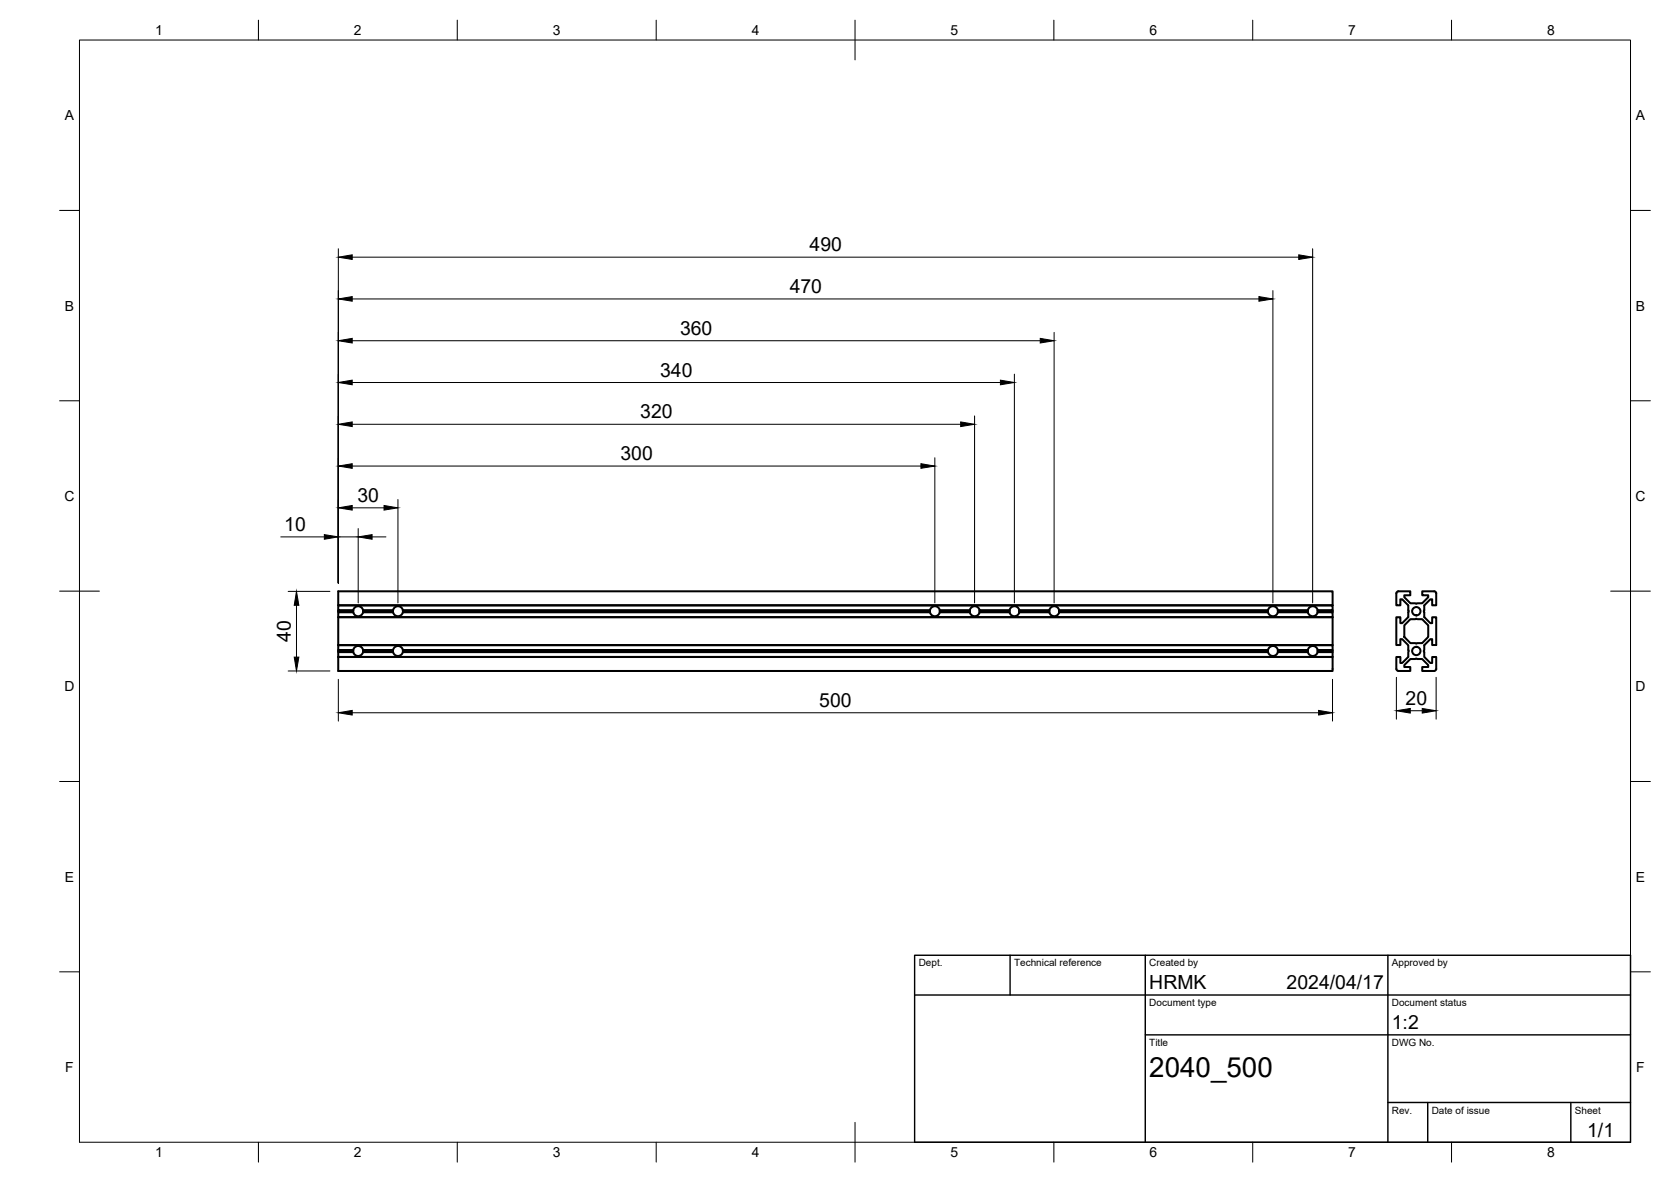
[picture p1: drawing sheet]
<svg xmlns="http://www.w3.org/2000/svg" width="420mm" height="297mm" viewBox="0 0 420 297" stroke-linecap="round" stroke-linejoin="round" font-family="sans-serif">
<!-- layer: Visible -->
<g fill="none" stroke="#000" stroke-width=".51">
<path d="M85 153.3v.3h3.8M85 155.1v7M85 148.6h250.1v3.5h-250.1zM85 153.6v.3M88.8 153.6v.3M88.8 153.3v.3M88.8 153.9h-3.8v1.2h250.1v-1.2h-3.8M88.8 153.3h-3.8v-1.2h250.1v1.2h-3.8M91.3 153.9h7.5M91.3 153.3h7.5M91.3 153.3v.6M91.3 153.3a1.26 1.26 0 0 0-1.2-1 1.26 1.26 0 0 0-1.3 1"/>
<path d="M91.3 153.9a1.26 1.26 0 0 1-1.2 1 1.26 1.26 0 0 1-1.3-1M91.3 153.6h7.5M98.8 153.6v.3M98.8 153.3v.3M101.3 153.9h132.5M101.3 153.3h132.5M101.3 153.3v.3M101.3 153.3a1.26 1.26 0 0 0-1.2-1 1.26 1.26 0 0 0-1.3 1M101.3 153.9a1.26 1.26 0 0 1-1.2 1 1.26 1.26 0 0 1-1.3-1M101.3 153.6h132.5M101.3 153.6v.3M233.8 153.6v.3"/>
<path d="M233.8 153.3v.3M236.3 153.9h7.5M236.3 153.3h7.5M236.3 153.3a1.26 1.26 0 0 0-1.2-1 1.26 1.26 0 0 0-1.3 1M236.3 153.9a1.26 1.26 0 0 1-1.2 1 1.26 1.26 0 0 1-1.3-1M236.3 153.3v.6M236.3 153.6h7.5M243.8 153.6v.3M243.8 153.3v.3M246.3 153.9h7.5M246.3 153.3h7.5M246.3 153.3a1.26 1.26 0 0 0-1.2-1 1.26 1.26 0 0 0-1.3 1"/>
<path d="M246.3 153.9a1.26 1.26 0 0 1-1.2 1 1.26 1.26 0 0 1-1.3-1M246.3 153.3v.6M246.3 153.6h7.5M253.8 153.6v.3M253.8 153.3v.3M256.3 153.9h7.5M256.3 153.3h7.5M256.3 153.3v.6M256.3 153.3a1.26 1.26 0 0 0-1.2-1 1.26 1.26 0 0 0-1.3 1M256.3 153.9a1.26 1.26 0 0 1-1.2 1 1.26 1.26 0 0 1-1.3-1M256.3 153.6h7.5M263.8 153.6v.3"/>
<path d="M263.8 153.3a1.26 1.26 0 0 1 1.4-.9 1.26 1.26 0 0 1 1.1 1.2M263.8 153.3v.3M266.3 153.9h52.5M266.3 153.3h52.5M266.3 153.6h52.5M266.3 153.6a1.26 1.26 0 0 1-1.1 1.3 1.26 1.26 0 0 1-1.4-1M318.8 153.6v.3M318.8 153.3v.3M321.3 153.9h7.5M321.3 153.3h7.5M321.3 153.3v.6M321.3 153.3a1.26 1.26 0 0 0-1.2-1 1.26 1.26 0 0 0-1.3 1"/>
<path d="M321.3 153.9a1.26 1.26 0 0 1-1.2 1 1.26 1.26 0 0 1-1.3-1M321.3 153.6h7.5M328.8 153.6l.1 .3M328.9 153.3a1.26 1.26 0 0 1 1.3-.9 1.26 1.26 0 0 1 1.1 1.2M328.9 153.3l-.1 .3M331.3 153.6a1.26 1.26 0 0 1-1.1 1.3 1.26 1.26 0 0 1-1.3-1M335.1 153.3v.3h-3.8M335.1 155.1h-250.1M335.1 155.1v7h-250.1M335.1 153.6v.3M351.1 149.1v3h1v-1.5h.5l1.5 1.5 .1 1.5-.1 1.5-1.5 1.5h-.5v-1.5h-1v7h1v-1.5h.5l1.5 1.5 .1 1.5-.1 1.5-1.5 1.5h-.5v-1.5h-1v3M351.6 148.6h3v1h-1.5v.5l1.5 1.5 1.5 .2 1.5-.2 1.5-1.5v-.5h-1.5v-1h3l.5 .2v.3v3h-1v-1.5h-.5l-1.5 1.5-.1 1.5 .1 1.5 1.5 1.5h.5v-1.5h1v7h-1v-1.5h-.5l-1.5 1.5-.1 1.5 .1 1.5 1.5 1.5h.5v-1.5h1v3.3l-.5 .2h-3v-1h1.5v-.5l-1.5-1.5-1.5-.1-1.5 .1-1.5 1.5v.5h1.5v1h-3"/>
<path d="M351.6 148.6l-.4 .2-.1 .3M354.6 155.6l1.5-.1 1.5 .1 1.5 1.5v3l-1.5 1.5-1.5 .2-1.5-.2-1.5-1.5v-3zM85 163.4v.2h3.8M85 163.6v.3h3.8M85 163.9v4.7h250.1v-3.5h-250.1M85 165.1h250.1M85 162.1h.1M88.8 163.9a1.26 1.26 0 0 1 1.3-1.6 1.26 1.26 0 0 1 1.2 1.6M88.8 163.4h-3.8v-1.3h250.1v1.3h-3.8M91.3 163.4h7.5M91.3 163.9h7.5M91.3 163.9a1.26 1.26 0 0 1-1.2 1 1.26 1.26 0 0 1-1.3-1"/>
<path d="M91.3 163.6h7.5M98.8 163.9a1.26 1.26 0 0 1 1.3-1.6 1.26 1.26 0 0 1 1.2 1.6M101.3 163.4h217.5M101.3 163.9h217.5M101.3 163.9a1.26 1.26 0 0 1-1.2 1 1.26 1.26 0 0 1-1.3-1M101.3 163.6h217.5M318.8 163.9a1.26 1.26 0 0 1 1.3-1.6 1.26 1.26 0 0 1 1.2 1.6M321.3 163.4h7.5M321.3 163.9h7.5M321.3 163.9a1.26 1.26 0 0 1-1.2 1 1.26 1.26 0 0 1-1.3-1M321.3 163.6h7.5M335.1 163.4v.2h-3.8"/>
<path d="M335.1 163.6v.3h-3.8M335.1 163.9v1.2M351.1 168.1l.3 .4 .2 .1"/>
<circle cx="356.1" cy="153.6" r="1.05"/>
<circle cx="330.1" cy="163.6" r="1.26"/>
<circle cx="356.1" cy="163.6" r="1.05"/>
</g>
<!-- layer: BORDER -->
<g fill="none" stroke="#000" stroke-width=".25">
<path d="M20 10.1h390v276.9h-390zM65 5.1v5M115 5.1v5M165 5.1v5M215 5.1v10M265 5.1v5M315 5.1v5M365 5.1v5M15 52.9h5M410 52.9h5M15 100.7h5M410 100.7h5"/>
<path d="M15 148.6h10M405 148.6h10M15 196.4h5M410 196.4h5M15 244.2h5M410 244.2h5M65 287v5M115 287v5M165 287v5M215 282.1v9.9M265 287v5M315 287v5"/>
<path d="M365 287v5"/>
</g>
<!-- layer: TITLEBLOCK -->
<path d="M230 240.1h180v46.9h-180zM230 250h180M254 240.1v9.9M288 240.1v46.9M349 240.1v46.9M288 260.1h122M349 277.1h61M359 277.1v9.9M395 277.1v9.9" fill="none" stroke="#000" stroke-width=".36"/>
<!-- layer: FD_Dimensions -->
<g fill="none" stroke="#000" stroke-width=".25">
<path d="M85.1 62.5v84M88.6 75.1h227.9M88.6 64.6h238M320.1 73v78.5M330.1 62.5v89M88.6 96.1h162.9M88.6 85.6h173M255.1 94v57.5M265 83.5v68M88.6 117.1h143M88.6 106.6h153M235.1 115v36.5"/>
<path d="M245 104.5v47M70.6 134.9h11M85.1 134.9h5M88.6 127.6h8M90.1 132.8v18.7M93.6 134.9h3.4M100.1 125.5v26M72.5 148.6h10.5M74.5 152.1v13M72.5 168.6h10.5M85.1 170.7v10.5M88.6 179.1h243"/>
<path d="M335 170.7v10.5M351.1 170.2v10.5M354.6 178.6h3M361.1 170.2v10.5"/>
</g>
<g fill="#000" stroke="#000" stroke-width=".25">
<path d="M85.1 75.1l3.5-.6v1.2zM85.1 64.6l3.5-.6v1.2zM316.5 74.5l3.6 .6-3.6 .6zM326.6 64l3.5 .6-3.5 .6zM85.1 96.1l3.5-.6v1.2zM85.1 85.6l3.5-.6v1.2zM251.5 95.5l3.6 .6-3.6 .6zM261.6 85l3.4 .6-3.4 .6zM85.1 117.1l3.5-.6v1.2zM85.1 106.6l3.5-.6v1.2zM231.6 116.5l3.5 .6-3.5 .6zM241.6 106l3.4 .6-3.4 .6z"/>
<path d="M81.6 134.4l3.5 .5-3.5 .6zM85.1 127.6l3.5-.6v1.2zM90.1 134.9l3.5-.5v1.1zM96.6 127l3.5 .6-3.5 .6zM74.5 148.6l.6 3.5h-1.1zM74 165.1h1.1l-.6 3.5zM85.1 179.1l3.5-.6v1.2zM331.6 178.5l3.4 .6-3.4 .6zM351.1 178.6l3.5-.6v1.2zM357.6 178l3.5 .6-3.5 .6z"/>
</g>
<text font-size="7" x="289" y="270.6">2040_500</text>
<g font-size="4.9">
<text x="203.6" y="63.2">490</text>
<text x="198.6" y="73.7">470</text>
<text x="171" y="84.2">360</text>
<text x="166" y="94.7">340</text>
<text x="161" y="105.2">320</text>
<text x="156" y="115.7">300</text>
<text x="89.9" y="126.2">30</text>
<text x="71.5" y="133.5">10</text>
<text x="73.1" y="161.3" transform="rotate(-90 73.1 161.3)">40</text>
<text x="206" y="177.7">500</text>
<text x="353.4" y="177.2">20</text>
<text x="289" y="248.5">HRMK</text>
<text x="323.5" y="248.5">2024/04/17</text>
<text x="350" y="258.6">1:2</text>
<text x="399.1" y="285.7">1/1</text>
</g>
<g font-size="3.5">
<text x="39" y="8.8">1</text>
<text x="89" y="8.8">2</text>
<text x="139" y="8.8">3</text>
<text x="189" y="8.8">4</text>
<text x="239" y="8.8">5</text>
<text x="289" y="8.8">6</text>
<text x="339" y="8.8">7</text>
<text x="389" y="8.8">8</text>
<text x="16.3" y="30.2">A</text>
<text x="411.3" y="30.2">A</text>
<text x="16.3" y="78">B</text>
<text x="411.3" y="78">B</text>
<text x="16.2" y="125.9">C</text>
<text x="411.2" y="125.9">C</text>
<text x="16.2" y="173.7">D</text>
<text x="411.2" y="173.7">D</text>
<text x="16.3" y="221.6">E</text>
<text x="411.3" y="221.6">E</text>
<text x="16.4" y="269.4">F</text>
<text x="411.4" y="269.4">F</text>
<text x="39" y="290.8">1</text>
<text x="89" y="290.8">2</text>
<text x="139" y="290.8">3</text>
<text x="189" y="290.8">4</text>
<text x="239" y="290.8">5</text>
<text x="289" y="290.8">6</text>
<text x="339" y="290.8">7</text>
<text x="389" y="290.8">8</text>
</g>
<g font-size="2.5">
<text x="231" y="242.9">Dept.</text>
<text x="255" y="242.9">Technical reference</text>
<text x="289" y="242.9">Created by</text>
<text x="350" y="242.9">Approved by</text>
<text x="289" y="252.8">Document type</text>
<text x="350" y="252.8">Document status</text>
<text x="289" y="262.9">Title</text>
<text x="350" y="262.9">DWG No.</text>
<text x="350" y="279.9">Rev.</text>
<text x="360" y="279.9">Date of issue</text>
<text x="396" y="279.9">Sheet</text>
</g>
</svg>
